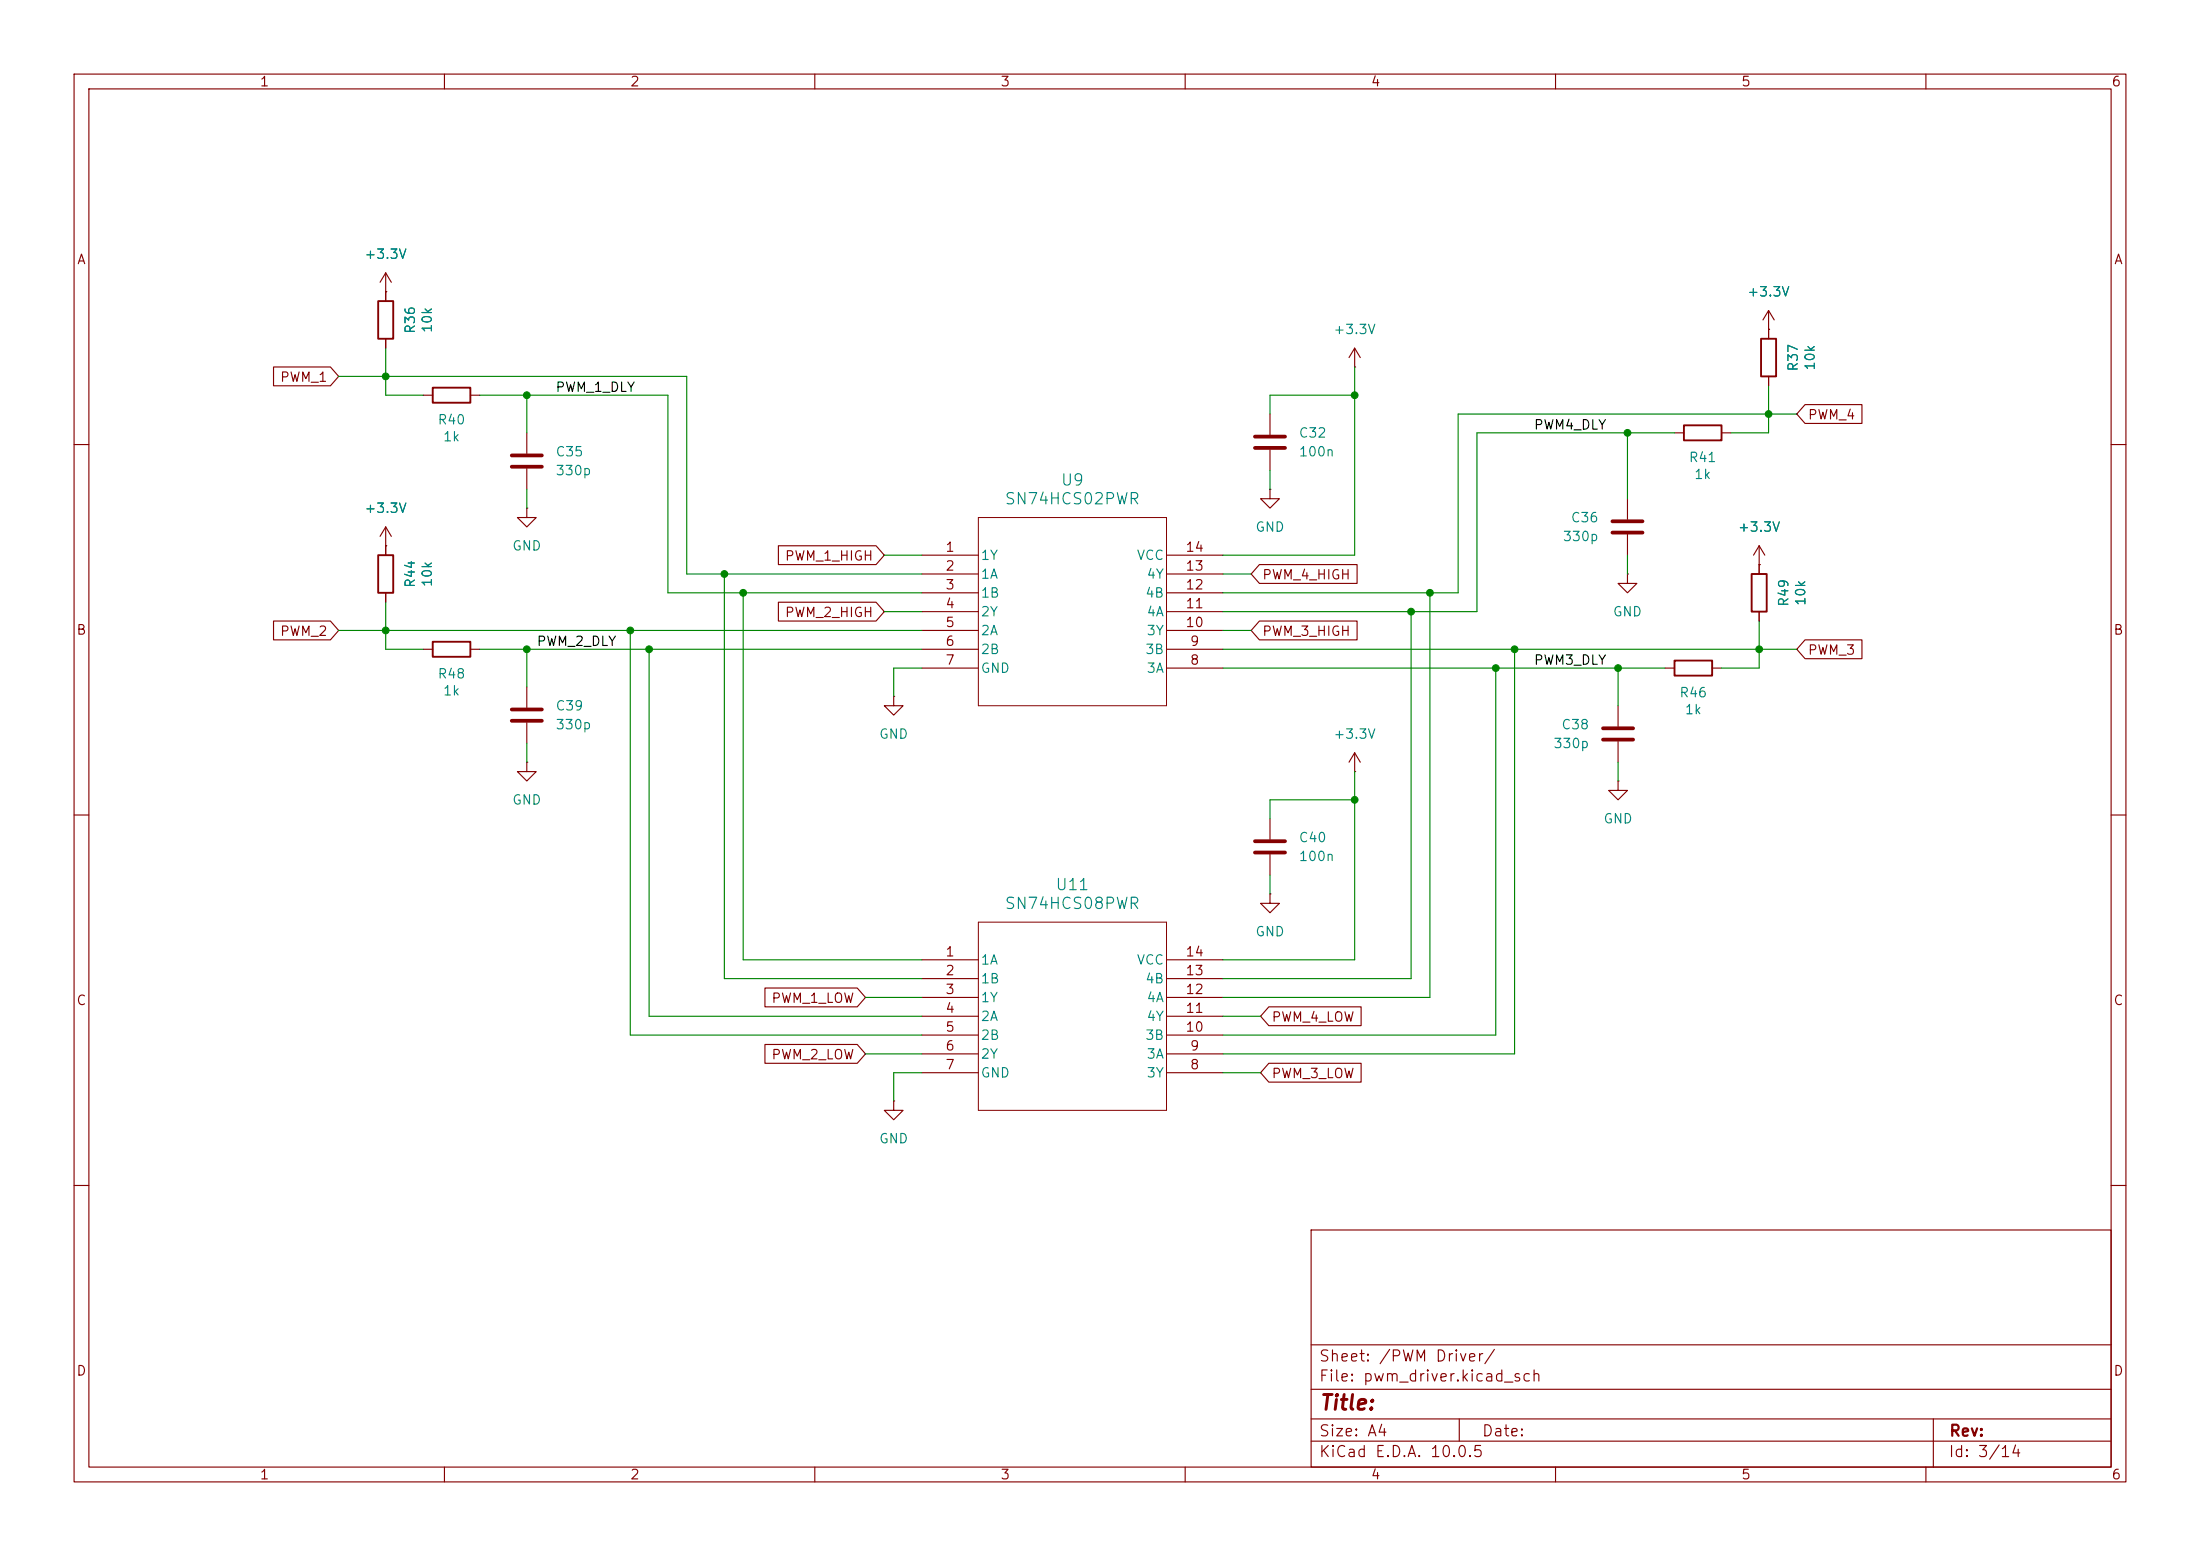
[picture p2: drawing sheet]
<svg xmlns="http://www.w3.org/2000/svg" width="297mm" height="210mm" viewBox="0 0 297 210" stroke-linecap="round" stroke-linejoin="round" font-family="sans-serif">
<g fill="none" stroke="#840000" stroke-width=".15">
<path d="M10 10h277v190h-277zM12 12h273v186h-273zM60 10v2M110 10v2M160 10v2M210 10v2M260 10v2M52.1 39.4h.1M52.1 36.8v3.8M52.1 36.8l-.8 1.3M52.1 36.8l.7 1.3M36.9 49.5h7.7l1.1 1.3-1.1 1.3h-7.7z"/>
<path d="M52.1 45.7v1.3M57.1 53.3h1.3M63.5 53.3h1.3M71.1 58.4v2.8M171.4 55.9v2.8M182.9 49.5h.1M182.9 47v2.5M182.9 47l-.8 1.3M182.9 47l.7 1.3M226.1 58.4h1.2M232.4 58.4h1.3M238.8 44.5h.1"/>
<path d="M238.8 41.9v3.8M238.8 50.8v1.3M238.8 41.9l-.8 1.3M238.8 41.9l.7 1.3M243.7 54.6h7.7v2.6h-7.7l-1.1-1.3zM10 60h2M52.1 73.7h.1M52.1 71.1v3.8M52.1 71.1l-.8 1.3M52.1 71.1l.7 1.3M71.1 68.6v1.3h1.3l-1.3 1.2-1.3-1.2h1.3M71.1 68.6h.1"/>
<path d="M71.1 63.2v2.8M105.1 73.7h13.2l1.1 1.2-1.1 1.3h-13.2zM124.5 74.9h7.6M124.5 77.5h7.6M157.5 74.9h7.6M157.5 77.5h7.6M170 76.2h13.2v2.5h-13.2l-1.1-1.2zM171.4 66v1.3h1.3l-1.3 1.3-1.2-1.3h1.2M171.4 66h.1M171.4 60.7v2.8M219.7 77.5v1.2h-1.3l1.3 1.3 1.3-1.3h-1.3M219.7 77.5h.1"/>
<path d="M219.7 67.3v2.8M219.7 72.1v2.8M237.5 76.2h.1M237.5 73.7l-.8 1.2M237.5 73.7l.8 1.2M237.5 73.7v3.8M285 60h2M36.9 83.8h7.7l1.1 1.3-1.1 1.3h-7.7zM52.1 80v1.3M57.1 87.6h1.3M63.5 87.6h1.3M71.1 92.7v2.8"/>
<path d="M71.1 97.5v2.8M105.1 81.3h13.2l1.1 1.3-1.1 1.2h-13.2zM120.6 94v1.3h1.3l-1.3 1.2-1.2-1.2h1.2M120.6 94h.1M124.5 90.2h7.6M124.5 80h7.6M124.5 82.6h7.6M124.5 85.1h7.6M124.5 87.6h7.6M157.5 90.2h7.6M157.5 80h7.6M157.5 82.6h7.6"/>
<path d="M157.5 85.1h7.6M157.5 87.6h7.6M170 83.8h13.2v2.6h-13.2l-1.1-1.3zM218.4 95.3v2.7M224.8 90.2h1.3M231.1 90.2h1.3M237.5 82.6v1.2M243.7 86.4h7.7v2.5h-7.7l-1.1-1.3zM10 110h2M71.1 102.9v1.2h1.3l-1.3 1.3-1.3-1.3h1.3M71.1 102.9h.1M171.4 110.5v2.8"/>
<path d="M171.4 115.3v2.8M182.9 104.1h.1M182.9 101.6l-.8 1.3M182.9 101.6l.7 1.3M182.9 101.6v2.5M218.4 105.4v1.3h-1.2l1.2 1.3 1.3-1.3h-1.3M218.4 105.4h.1M218.4 100.1v2.8M285 110h2M103.3 133.3h12.4l1.1 1.3-1.1 1.3h-12.4zM124.5 129.5h7.6M124.5 132.1h7.6"/>
<path d="M124.5 134.6h7.6M124.5 137.2h7.6M124.5 139.7h7.6M157.5 129.5h7.6M157.5 132.1h7.6M157.5 134.6h7.6M157.5 137.2h7.6M157.5 139.7h7.6M171.3 135.9h12.5v2.5h-12.5l-1.1-1.2zM171.4 120.7v1.2h1.3l-1.3 1.3-1.2-1.3h1.2M171.4 120.7h.1M103.3 141h12.4l1.1 1.2-1.1 1.3h-12.4z"/>
<path d="M120.6 148.6v1.3h1.3l-1.3 1.2-1.2-1.2h1.2M120.6 148.6h.1M124.5 142.2h7.6M124.5 144.8h7.6M157.5 142.2h7.6M157.5 144.8h7.6M171.3 143.5h12.5v2.6h-12.5l-1.1-1.3zM10 160h2M177 166h108v32h-108zM285 160h2M60 198v2M110 198v2"/>
<path d="M160 198v2M177 194.5h108M177 191.5h108M177 187.5h108M177 181.5h108M197 191.5v3M210 198v2M260 198v2M261 191.5v6.5"/>
</g>
<path d="M132.1 69.9h25.4v25.4h-25.4zM132.1 124.5h25.4v25.4h-25.4z" fill="none" stroke="#840000" stroke-width=".14"/>
<path d="M51.1 40.6h2v5.1h-2zM58.4 52.3h5.1v2.1h-5.1zM227.3 57.4h5.1v2h-5.1zM237.7 45.7h2.1v5.1h-2.1zM51.1 74.9h2v5.1h-2zM236.5 77.5h2v5.1h-2zM58.4 86.6h5.1v2h-5.1zM226.1 89.2h5v2h-5z" fill="none" stroke="#840000" stroke-width=".25"/>
<path d="M169.4 58.9h4.1M69.1 61.5h4.1M69.1 63h4.1M169.4 60.5h4.1M217.7 70.4h4M217.7 71.9h4M69.1 95.8h4.1M69.1 97.3h4.1M216.4 98.3h4.1M216.4 99.8h4.1M169.4 113.5h4.1M169.4 115.1h4.1" fill="none" stroke="#840000" stroke-width=".51"/>
<g fill="none" stroke="#008400" stroke-width=".15">
<path d="M45.7 50.8h47v26.7h31.8M52.1 47v6.3h5M64.8 53.3h25.4v26.7h34.3M71.1 53.3v5.1M182.9 49.5v25.4h-17.8M182.9 53.3h-11.5v2.6M219.7 58.4v8.9M226.1 58.4h-26.7v24.2h-34.3M238.8 52.1v6.3h-5.1M242.6 55.9h-45.8v24.1h-31.7M71.1 66v2.6M97.8 77.5v54.6h26.7"/>
<path d="M119.4 74.9h5.1M165.1 77.5h3.8M171.4 63.5v2.5M219.7 74.9v2.6M45.7 85.1h78.8M52.1 81.3v6.3h5M64.8 87.6h59.7M71.1 87.6v5.1M85.1 85.1v54.6h39.4M87.6 87.6v49.6h36.9M100.3 80v49.5h24.2M119.4 82.6h5.1"/>
<path d="M124.5 90.2h-3.9v3.8M165.1 87.6h77.5M165.1 85.1h3.8M165.1 90.2h59.7M190.5 82.6v49.5h-25.4M193 80v54.6h-27.9M201.9 90.2v49.5h-36.8M204.5 87.6v54.6h-39.4M218.4 90.2v5.1M237.5 83.8v6.4h-5.1M71.1 100.3v2.6M171.4 118.1v2.6"/>
<path d="M182.9 104.1v25.4h-17.8M182.9 108h-11.5v2.5M218.4 102.9v2.5M116.8 134.6h7.7M165.1 137.2h5.1M116.8 142.2h7.7M124.5 144.8h-3.9v3.8M165.1 144.8h5.1"/>
</g>
<g fill="#008400" stroke="#008400" stroke-width=".14">
<circle cx="193" cy="80" r=".46"/>
<circle cx="204.5" cy="87.6" r=".46"/>
<circle cx="182.9" cy="108" r=".46"/>
<circle cx="201.9" cy="90.2" r=".46"/>
<circle cx="87.6" cy="87.6" r=".46"/>
<circle cx="97.8" cy="77.5" r=".46"/>
<circle cx="100.3" cy="80" r=".46"/>
<circle cx="182.9" cy="53.3" r=".46"/>
<circle cx="237.5" cy="87.6" r=".46"/>
<circle cx="219.7" cy="58.4" r=".46"/>
<circle cx="190.5" cy="82.6" r=".46"/>
<circle cx="238.8" cy="55.9" r=".46"/>
<circle cx="218.4" cy="90.2" r=".46"/>
<circle cx="85.1" cy="85.1" r=".46"/>
<circle cx="52.1" cy="50.8" r=".46"/>
<circle cx="52.1" cy="85.1" r=".46"/>
<circle cx="71.1" cy="53.3" r=".46"/>
<circle cx="71.1" cy="87.6" r=".46"/>
</g>
<text font-size="2" fill="#840000" x="178" y="190.8">Title:</text>
<g font-size="1.5" fill="#008484">
<text x="143.1" y="65.9">U9</text>
<text x="135.5" y="68.5">SN74HCS02PWR</text>
<text x="135.5" y="123.1">SN74HCS08PWR</text>
<text x="142.4" y="120.5">U11</text>
</g>
<g font-size="1.5" fill="#840000">
<text x="178" y="184.1">Sheet: /PWM Driver/</text>
<text x="178" y="186.8">File: pwm_driver.kicad_sch</text>
<text x="178" y="197">KiCad E.D.A. 10.0.5</text>
<text x="178" y="194.2">Size: A4</text>
<text x="200" y="194.2">Date:</text>
<text x="263" y="197">Id: 3/14</text>
<text x="263" y="194.2">Rev:</text>
</g>
<g font-size="1.3" fill="#840000">
<text x="35" y="12">1</text>
<text x="85" y="12">2</text>
<text x="135" y="12">3</text>
<text x="185" y="12">4</text>
<text x="235" y="12">5</text>
<text x="285" y="12">6</text>
<text x="10.3" y="36">A</text>
<text x="285.3" y="36">A</text>
<text x="37.7" y="51.9">PWM_1</text>
<text x="244" y="56.9">PWM_4</text>
<text x="105.9" y="76">PWM_1_HIGH</text>
<text x="127.5" y="74.8">1</text>
<text x="127.5" y="77.3">2</text>
<text x="160" y="77.3">13</text>
<text x="160" y="74.8">14</text>
<text x="105.9" y="83.6">PWM_2_HIGH</text>
<text x="127.5" y="79.9">3</text>
<text x="127.5" y="82.4">4</text>
<text x="160" y="82.4">11</text>
<text x="160" y="79.9">12</text>
<text x="170.3" y="78.5">PWM_4_HIGH</text>
<text x="10.2" y="86">B</text>
<text x="37.7" y="86.1">PWM_2</text>
<text x="127.5" y="85">5</text>
<text x="127.5" y="87.5">6</text>
<text x="160" y="85">10</text>
<text x="160.6" y="87.5">9</text>
<text x="170.3" y="86.1">PWM_3_HIGH</text>
<text x="244" y="88.7">PWM_3</text>
<text x="285.2" y="86">B</text>
<text x="127.5" y="90">7</text>
<text x="160.6" y="90">8</text>
<text x="127.5" y="129.4">1</text>
<text x="127.5" y="131.9">2</text>
<text x="160" y="131.9">13</text>
<text x="160" y="129.4">14</text>
<text x="10.2" y="136">C</text>
<text x="104.1" y="135.7">PWM_1_LOW</text>
<text x="127.5" y="134.5">3</text>
<text x="127.5" y="137">4</text>
<text x="160" y="137">11</text>
<text x="160" y="134.5">12</text>
<text x="285.2" y="136">C</text>
<text x="104.1" y="143.3">PWM_2_LOW</text>
<text x="127.5" y="139.6">5</text>
<text x="127.5" y="142.1">6</text>
<text x="160" y="139.6">10</text>
<text x="160.6" y="142.1">9</text>
<text x="171.6" y="138.2">PWM_4_LOW</text>
<text x="127.5" y="144.6">7</text>
<text x="160.6" y="144.6">8</text>
<text x="171.6" y="145.8">PWM_3_LOW</text>
<text x="10.2" y="186">D</text>
<text x="285.2" y="186">D</text>
<text x="35" y="200">1</text>
<text x="85" y="200">2</text>
<text x="135" y="200">3</text>
<text x="185" y="200">4</text>
<text x="235" y="200">5</text>
<text x="285" y="200">6</text>
</g>
<g font-size="1.3" fill="#008484">
<text x="49.1" y="35.3">+3.3V</text>
<text x="235.8" y="40.3">+3.3V</text>
<text x="56.3" y="45.2" transform="rotate(-90 56.3 45.2)">R36</text>
<text x="58.6" y="45" transform="rotate(-90 58.6 45)">10k</text>
<text x="179.9" y="45.4">+3.3V</text>
<text x="243" y="50.2" transform="rotate(-90 243 50.2)">R37</text>
<text x="245.3" y="50.1" transform="rotate(-90 245.3 50.1)">10k</text>
<text x="59" y="57.6">R40</text>
<text x="59.7" y="59.9">1k</text>
<text x="175.2" y="59.4">C32</text>
<text x="74.9" y="61.9">C35</text>
<text x="74.9" y="64.5">330p</text>
<text x="175.2" y="61.9">100n</text>
<text x="227.9" y="62.7">R41</text>
<text x="228.6" y="65">1k</text>
<text x="49.1" y="69.5">+3.3V</text>
<text x="212" y="70.8">C36</text>
<text x="69.1" y="74.6">GND</text>
<text x="132.3" y="75.9">1Y</text>
<text x="153.4" y="75.9">VCC</text>
<text x="169.4" y="72.1">GND</text>
<text x="210.9" y="73.4">330p</text>
<text x="234.5" y="72.1">+3.3V</text>
<text x="56.3" y="79.4" transform="rotate(-90 56.3 79.4)">R44</text>
<text x="58.6" y="79.3" transform="rotate(-90 58.6 79.3)">10k</text>
<text x="132.3" y="78.4">1A</text>
<text x="132.3" y="81">1B</text>
<text x="132.3" y="83.5">2Y</text>
<text x="154.5" y="81">4B</text>
<text x="154.7" y="83.5">4A</text>
<text x="154.7" y="78.4">4Y</text>
<text x="217.6" y="83.5">GND</text>
<text x="241.8" y="82" transform="rotate(-90 241.8 82)">R49</text>
<text x="244" y="81.9" transform="rotate(-90 244 81.9)">10k</text>
<text x="132.3" y="86.1">2A</text>
<text x="132.3" y="88.6">2B</text>
<text x="154.5" y="88.6">3B</text>
<text x="154.7" y="86.1">3Y</text>
<text x="59" y="91.9">R48</text>
<text x="59.7" y="94.2">1k</text>
<text x="132.3" y="91.1">GND</text>
<text x="154.7" y="91.1">3A</text>
<text x="226.6" y="94.4">R46</text>
<text x="74.9" y="96.2">C39</text>
<text x="74.9" y="98.8">330p</text>
<text x="118.6" y="100">GND</text>
<text x="179.9" y="100">+3.3V</text>
<text x="209.6" y="101.3">330p</text>
<text x="210.7" y="98.8">C38</text>
<text x="227.4" y="96.7">1k</text>
<text x="69.1" y="108.9">GND</text>
<text x="175.2" y="114">C40</text>
<text x="216.4" y="111.5">GND</text>
<text x="175.2" y="116.5">100n</text>
<text x="132.3" y="130.5">1A</text>
<text x="153.4" y="130.5">VCC</text>
<text x="169.4" y="126.7">GND</text>
<text x="132.3" y="133">1B</text>
<text x="132.3" y="135.6">1Y</text>
<text x="154.5" y="133">4B</text>
<text x="154.7" y="135.6">4A</text>
<text x="132.3" y="138.1">2A</text>
<text x="132.3" y="140.7">2B</text>
<text x="132.3" y="143.2">2Y</text>
<text x="154.5" y="140.7">3B</text>
<text x="154.7" y="143.2">3A</text>
<text x="154.7" y="138.1">4Y</text>
<text x="132.3" y="145.7">GND</text>
<text x="154.7" y="145.7">3Y</text>
<text x="118.6" y="154.6">GND</text>
</g>
<g font-size="1.3">
<text x="74.9" y="53.2">PWM_1_DLY</text>
<text x="207" y="58.3">PWM4_DLY</text>
<text x="72.4" y="87.5">PWM_2_DLY</text>
<text x="207" y="90">PWM3_DLY</text>
</g>
</svg>
